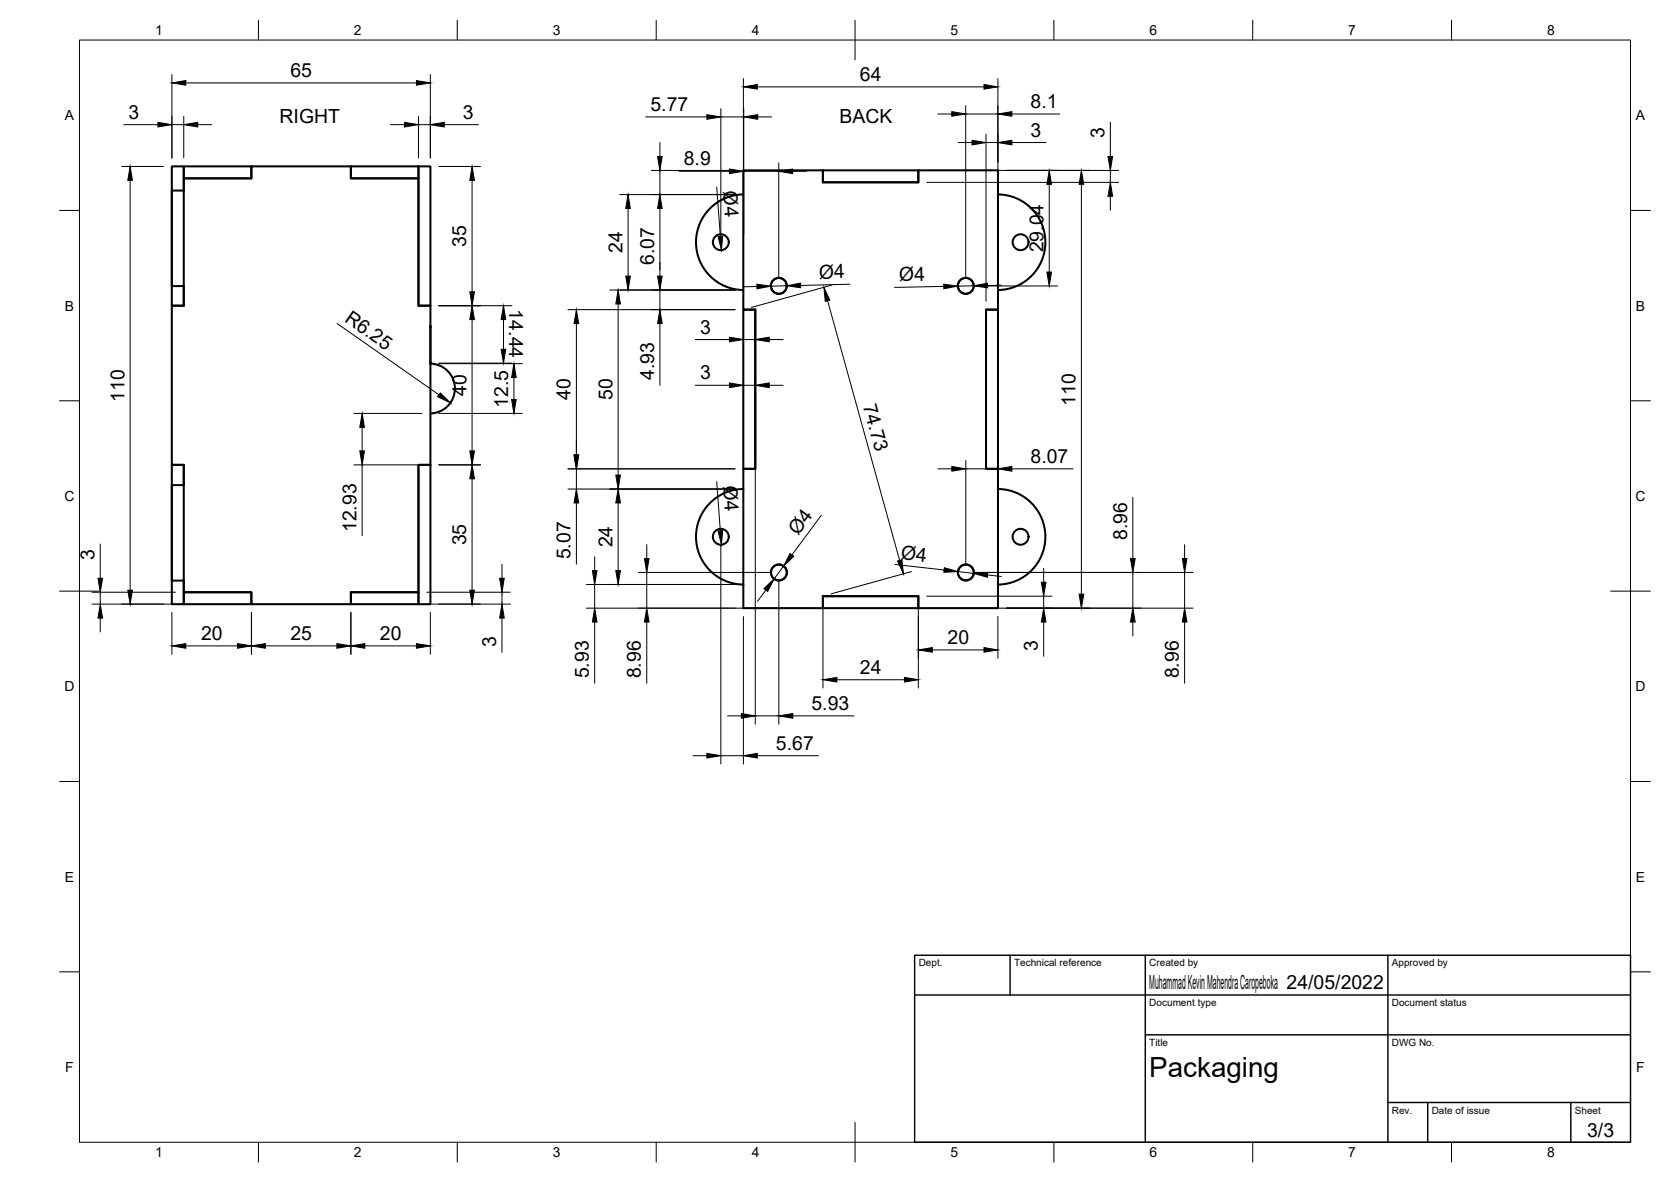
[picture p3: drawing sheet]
<svg xmlns="http://www.w3.org/2000/svg" width="420mm" height="297mm" viewBox="0 0 420 297" stroke-linecap="round" stroke-linejoin="round" font-family="sans-serif">
<!-- layer: Visible -->
<g fill="none" stroke="#000" stroke-width=".51">
<path d="M43.2 47.9h3v28.9v-4.9h-3zM46.2 44.8h17v-3h25v3h17v32h3v40h-3v32h-17v3h-25v-3h-17v-2.9v5.9h-3v-35h3v5.1v-5.1h-3v-40h3M46.2 44.8v-3h-3v35h3M46.2 41.8h17v3h-17zM46.2 44.8v3.1M88.2 41.8h17v3h-17zM105.2 41.8h3v35h-3zM186.9 48.9a12 12 0 0 0-11.9 12 12 12 0 0 0 11.9 12M206.9 42.8h-20v35h3M206.9 42.8h24v3h-24M206.9 45.8h24v-3h20v35M206.9 42.8v3"/>
<path d="M250.9 48.9a12 12 0 0 1 11.9 12 12 12 0 0 1-11.9 12M186.9 77.8h3v40h-3zM189.9 77.8v40h-3v35h20M247.9 77.8h3v40h-3zM250.9 77.8h-3v40h3v35h-20v-3h-24M108.2 82.1v9.2M108.2 91.4a6.3 6.3 0 0 1 6.2 6.2 6.3 6.3 0 0 1-6.2 6.3M105.2 116.8h3v35h-3zM43.2 121.9h3v24h-3zM186.9 122.9a12 12 0 0 0-11.9 12 12 12 0 0 0 11.9 12M250.9 122.9a12 12 0 0 1 11.9 12 12 12 0 0 1-11.9 12M46.2 148.8h17v3h-17z"/>
<path d="M88.2 148.8h17v3h-17zM206.9 149.8h24v3h-24M206.9 149.8v3"/>
<circle cx="181.2" cy="60.9" r="2"/>
<circle cx="195.8" cy="71.8" r="2"/>
<circle cx="242.8" cy="71.8" r="2"/>
<circle cx="256.6" cy="60.9" r="2"/>
<circle cx="181.2" cy="134.9" r="2"/>
<circle cx="256.6" cy="134.9" r="2"/>
<circle cx="195.8" cy="143.9" r="2"/>
<circle cx="242.9" cy="143.9" r="2"/>
</g>
<g fill="#000" stroke="#000" stroke-width=".25">
<circle cx="108.2" cy="91.3" r=".24"/>
<circle cx="108.2" cy="82.1" r=".24"/>
</g>
<!-- layer: Border -->
<g fill="none" stroke="#000" stroke-width=".25">
<path d="M20 10.1h390v276.9h-390zM65 5.1v5M115 5.1v5M165 5.1v5M215 5.1v10M265 5.1v5M315 5.1v5M365 5.1v5M15 52.9h5M410 52.9h5M15 100.7h5M410 100.7h5"/>
<path d="M15 148.6h10M405 148.6h10M15 196.4h5M410 196.4h5M15 244.2h5M410 244.2h5M65 287v5M115 287v5M165 287v5M215 282.1v9.9M265 287v5M315 287v5"/>
<path d="M365 287v5"/>
</g>
<!-- layer: TitleBlock -->
<path d="M230 240.1h180v46.9h-180zM230 250h180M254 240.1v9.9M288 240.1v46.9M349 240.1v46.9M288 260.1h122M349 277.1h61M359 277.1v9.9M395 277.1v9.9" fill="none" stroke="#000" stroke-width=".36"/>
<!-- layer: Dimensions -->
<g fill="none" stroke="#000" stroke-width=".25">
<path d="M43.2 18.7v21M108.2 18.7v21M186.9 19.7v21M250.9 19.7v56M31.1 31.3h8.6M43.2 31.3h3M46.2 29.2v10.5M46.7 20.8h58M49.7 31.3h3.5M98.2 31.3h3.5M105.2 29.2v10.5M105.2 31.3h3"/>
<path d="M111.7 31.3h8.6M162.3 29.4h15.4M165.9 35.8v3.5M181.3 27.3v31.5M181.3 29.4h5.7M187 27.3v31.5M190.4 21.8h57M190.5 29.4h3.5M235.8 28.6h3.5M240.9 35.8h3.5M242.8 26.5v43.3M242.8 28.6h8.1"/>
<path d="M247.9 33.7v42M247.9 35.8h3M254.4 28.6h12M254.4 35.8h8.6M279.2 30.7v8.6M30.6 41.8h10.5M32.7 45.3v103M110.3 41.8h10.5M118.7 45.3v28M155.8 48.9h29M157.9 52.4v17M163.8 42.8h21"/>
<path d="M165.9 42.8v6.1M165.9 52.4v17M170.7 43h12.7M180.2 47l.9 12.4M186.9 40.9v74.8M186.9 43h8.9M195.8 40.9v28.9M199.3 43h3.5M233 42.8h48.3M233 45.8h48.3M263.8 46.3v22.1M271.9 46.3v103"/>
<path d="M279.2 42.8v3M279.2 49.3v3.5M110.3 76.8h18.4M142.8 77.8h42M153.3 72.9h31.5M155.4 76.4v43M165.9 72.9v4.9M189.9 79.9v102.1M190.3 72l-3.5 .1M197.8 71.8l-4 .1M208.1 75.6l18.1 65.2M209.2 71.6l-20.3 5.7"/>
<path d="M213.7 71.4l-12.4 .3M237.3 72l-12.4 .2M244.8 71.8l-4 .1M244.9 71.9h21M251.8 71.7l-3.5 .1M84.8 81.3l25.6 17.9M110.3 91.3h18.4M110.3 91.4h21M118.7 80.3v33M126.6 80.3v7.5M129.2 94.9v5.5M144.9 81.3v33"/>
<path d="M165.9 81.3v15.5M174.8 85.3h8.6M174.8 96.8h8.6M186.9 85.3h3M186.9 96.8h3M193.4 85.3h3.5M193.4 96.8h3.5M89 116.8h17.1M89 103.9h17.1M91.1 107.4v5.9M91.1 116.8v17.8M110.3 116.8h10.5"/>
<path d="M110.3 103.9h21M142.8 117.8h42M144.9 117.8v5.1M235.8 117.8h3.5M242.8 115.7v26.1M242.8 117.8h8.1M254.4 117.8h15.4M25.2 136.7v8.6M118.7 120.3v28M142.8 122.9h42M144.9 126.4v15.4M149.5 139.9v3.5"/>
<path d="M155.4 126.4v17M162.6 136.9v3.5M180.2 121l.9 12.4M181.3 137v55M206.5 129.5l-7.4 10M284.8 125v15.4M297.9 136.9v3.5M23.1 151.8h21M23.1 148.8h21M25.2 148.8v3M25.2 155.3v3.5M43.2 153.9v10.5"/>
<path d="M63.2 153.9v10.5M88.2 153.9v10.5M107.3 151.8h21M107.3 148.8h21M108.2 153.9v10.5M126.2 141.8v3.5M126.2 148.8v3M126.2 155.3v8.6M147.4 152.8h57.4M147.4 146.9h37.4M149.5 146.9v5.9M149.5 156.3v15.4"/>
<path d="M160.5 143.9h33.2M162.6 143.9v8.9M162.6 156.3v15.4M186.9 154.9v37.1M192.6 148.3l-2.1 2.8M195.8 146v36M197 142.2l-2.4 3.3M206.9 151.9v21M225.1 141.8l12.3 1.4M229.2 143.6l-20.3 5.7M230.9 151.9v21M233 152.8h67"/>
<path d="M233 149.8h31.5M240.9 143.6l3.9 .5M244.9 143.9h55.1M248.3 144.5l3.5 .4M250.9 154.9v10.5M262.4 142.8v3.5M262.4 149.8v3M262.4 156.3v8.6M284.8 143.9v8.9M284.8 156.3v3.5M297.9 143.9v8.9M297.9 156.3v15.4"/>
<path d="M46.7 162.3h13M66.7 162.3h18M91.7 162.3h13M182.9 179.9h3.5M189.9 179.9h5.9M199.3 179.9h15.4M210.4 170.8h17M234.4 163.3h13M174.2 189.9h3.5M181.3 189.9h5.6M190.4 189.9h15.4"/>
</g>
<g fill="#000" stroke="#000" stroke-width=".25">
<path d="M39.7 30.7l3.5 .6-3.5 .6zM43.2 20.8l3.5-.6v1.2zM46.2 31.3l3.5-.6v1.2zM101.7 30.7l3.5 .6-3.5 .6zM104.7 20.2l3.5 .6-3.5 .6zM108.2 31.3l3.5-.6v1.2zM165.3 39.3h1.2l-.6 3.5zM177.7 28.8l3.6 .6-3.6 .6zM186.9 21.8l3.5-.6v1.2zM187 29.4l3.5-.6v1.2zM239.3 28.1l3.5 .5-3.5 .6zM244.4 35.2l3.5 .6-3.5 .6z"/>
<path d="M247.4 21.2l3.5 .6-3.5 .6zM250.9 28.6l3.5-.5v1.1zM250.9 35.8l3.5-.6v1.2zM278.6 39.3h1.2l-.6 3.5zM32.7 41.8l.6 3.5h-1.2zM118.7 41.8l.6 3.5h-1.2zM157.9 48.9l.6 3.5h-1.2zM165.9 48.9l.6 3.5h-1.2zM180.6 59.4h1.1l-.3 3.5zM183.4 42.5l3.5 .5-3.5 .6zM195.8 43l3.5-.5v1.1zM263.8 42.8l.6 3.5h-1.2z"/>
<path d="M271.9 42.8l.6 3.5h-1.2zM279.2 45.8l.6 3.5h-1.2zM118.1 73.3h1.2l-.6 3.5zM155.4 72.9l.6 3.5h-1.2zM157.3 69.4h1.2l-.6 3.5zM165.3 69.4h1.2l-.6 3.5zM190.3 71.4l3.5 .5-3.5 .7zM197.8 71.8l3.5-.7v1.2zM207.2 72.2l1.4 3.2-1.1 .3zM237.3 71.4l3.5 .5-3.5 .7zM244.8 71.8l3.5-.6v1.1zM263.2 68.4h1.2l-.6 3.5z"/>
<path d="M110.7 98.7l2.5 2.5-3.2-1.5zM118.7 76.8l.6 3.5h-1.2zM126 87.8h1.2l-.6 3.5zM126.6 76.8l.6 3.5h-1.2zM129.2 91.4l.6 3.5h-1.2zM144.9 77.8l.6 3.5h-1.2zM165.9 77.8l.6 3.5h-1.2zM183.4 84.7l3.5 .6-3.5 .6zM183.4 96.2l3.5 .6-3.5 .6zM189.9 85.3l3.5-.6v1.2zM189.9 96.8l3.5-.6v1.2zM91.1 103.9l.5 3.5h-1.1z"/>
<path d="M90.5 113.3h1.1l-.5 3.5zM118.1 113.3h1.2l-.6 3.5zM128.6 100.4h1.2l-.6 3.5zM144.3 114.3h1.2l-.6 3.5zM154.8 119.4h1.2l-.6 3.5zM239.3 117.2l3.5 .6-3.5 .6zM250.9 117.8l3.5-.6v1.2zM118.7 116.8l.6 3.5h-1.2zM144.9 122.9l.6 3.5h-1.2zM155.4 122.9l.6 3.5h-1.2zM180.6 133.4h1.1l-.3 3.5zM198.6 139.1l1 .7-2.6 2.4z"/>
<path d="M25.2 151.8l.6 3.5h-1.2zM24.6 145.3h1.2l-.6 3.5zM32.1 148.3h1.2l-.6 3.5zM118.1 148.3h1.2l-.6 3.5zM125.6 145.3h1.2l-.6 3.5zM126.2 151.8l.6 3.5h-1.2zM148.9 143.4h1.2l-.6 3.5zM149.5 152.8l.6 3.5h-1.2zM154.8 143.4h1.2l-.6 3.5zM162 140.4h1.2l-.6 3.5zM162.6 152.8l.6 3.5h-1.2zM192.1 147.9l2.5-2.4-1.6 3.1z"/>
<path d="M225.7 141l1.1-.3 .4 3.5zM237.4 142.7l3.5 .9-3.6 .2zM244.8 144.1l3.6-.2-.2 1.2zM261.8 146.3h1.2l-.6 3.5zM262.4 152.8l.6 3.5h-1.2zM271.3 149.3h1.2l-.6 3.5zM284.8 152.8l.6 3.5h-1.2zM284.2 140.4h1.2l-.6 3.5zM297.3 140.4h1.1l-.5 3.5zM297.9 152.8l.5 3.5h-1.1zM43.2 162.3l3.5-.6v1.2zM59.7 161.7l3.5 .6-3.5 .6z"/>
<path d="M63.2 162.3l3.5-.6v1.2zM84.7 161.7l3.5 .6-3.5 .6zM88.2 162.3l3.5-.6v1.2zM104.7 161.7l3.5 .6-3.5 .6zM186.4 179.3l3.5 .6-3.5 .6zM195.8 179.9l3.5-.6v1.2zM206.9 170.8l3.5-.6v1.2zM227.4 170.2l3.5 .6-3.5 .6zM230.9 163.3l3.5-.6v1.2zM247.4 162.7l3.5 .6-3.5 .6zM177.7 189.3l3.6 .6-3.6 .6zM186.9 189.9l3.5-.6v1.2z"/>
</g>
<text font-size="7" x="289" y="270.6">Packaging</text>
<g font-size="4.9">
<text x="73" y="19.4">65</text>
<text x="216.2" y="20.4">64</text>
<text x="32.3" y="29.9">3</text>
<text x="116.4" y="29.9">3</text>
<text x="163.6" y="27.9">5.77</text>
<text x="259.1" y="27.2">8.1</text>
<text x="70.3" y="30.9">RIGHT</text>
<text x="211.1" y="30.9">BACK</text>
<text x="259.1" y="34.4">3</text>
<text x="277.7" y="34.6" transform="rotate(-90 277.7 34.6)">3</text>
<text x="171.9" y="41.6">8.9</text>
<text x="181.8" y="48.1" transform="rotate(86 181.8 48.1)">Ø4</text>
<text x="117.2" y="62" transform="rotate(-90 117.2 62)">35</text>
<text x="156.5" y="63.6" transform="rotate(-90 156.5 63.6)">24</text>
<text x="262.4" y="63.4" transform="rotate(-90 262.4 63.4)">29.04</text>
<text x="164.5" y="66.6" transform="rotate(-90 164.5 66.6)">6.07</text>
<text x="206" y="70.1" transform="rotate(-1 206 70.1)">Ø4</text>
<text x="226.1" y="70.7" transform="rotate(-1 226.1 70.7)">Ø4</text>
<text x="128" y="77.8" transform="rotate(90 128 77.8)">14.44</text>
<text x="86.4" y="80.7" transform="rotate(35 86.4 80.7)">R6.25</text>
<text x="176" y="83.9">3</text>
<text x="164.5" y="95.5" transform="rotate(-90 164.5 95.5)">4.93</text>
<text x="176" y="95.4">3</text>
<text x="31.3" y="101.1" transform="rotate(-90 31.3 101.1)">110</text>
<text x="117.3" y="99.4" transform="rotate(-90 117.3 99.4)">40</text>
<text x="143.5" y="100.5" transform="rotate(-90 143.5 100.5)">40</text>
<text x="154" y="100.6" transform="rotate(-90 154 100.6)">50</text>
<text x="216.9" y="101.9" transform="rotate(74 216.9 101.9)">74.73</text>
<text x="127.8" y="102.6" transform="rotate(-90 127.8 102.6)">12.5</text>
<text x="270.4" y="102.1" transform="rotate(-90 270.4 102.1)">110</text>
<text x="259.1" y="116.4">8.07</text>
<text x="181.8" y="122.1" transform="rotate(86 181.8 122.1)">Ø4</text>
<text x="89.6" y="133.7" transform="rotate(-90 89.6 133.7)">12.93</text>
<text x="117.2" y="137" transform="rotate(-90 117.2 137)">35</text>
<text x="154" y="137.6" transform="rotate(-90 154 137.6)">24</text>
<text x="200.7" y="134.8" transform="rotate(-53 200.7 134.8)">Ø4</text>
<text x="283.4" y="135.7" transform="rotate(-90 283.4 135.7)">8.96</text>
<text x="23.7" y="140.6" transform="rotate(-90 23.7 140.6)">3</text>
<text x="143.5" y="140.6" transform="rotate(-90 143.5 140.6)">5.07</text>
<text x="226.4" y="140.4" transform="rotate(6 226.4 140.4)">Ø4</text>
<text x="50.5" y="160.9">20</text>
<text x="73" y="160.9">25</text>
<text x="95.5" y="160.9">20</text>
<text x="238.3" y="161.9">20</text>
<text x="124.8" y="162.7" transform="rotate(-90 124.8 162.7)">3</text>
<text x="261" y="163.7" transform="rotate(-90 261 163.7)">3</text>
<text x="148.1" y="170.5" transform="rotate(-90 148.1 170.5)">5.93</text>
<text x="161.2" y="170.5" transform="rotate(-90 161.2 170.5)">8.96</text>
<text x="216.2" y="169.4">24</text>
<text x="296.4" y="170.5" transform="rotate(-90 296.4 170.5)">8.96</text>
<text x="204" y="178.4">5.93</text>
<text x="195.1" y="188.5">5.67</text>
<text x="289" y="248.5">Muhammad Kevin Mahendra Caropeboka 24/05/2022</text>
<text x="399.1" y="285.7">3/3</text>
</g>
<g font-size="3.5">
<text x="39" y="8.8">1</text>
<text x="89" y="8.8">2</text>
<text x="139" y="8.8">3</text>
<text x="189" y="8.8">4</text>
<text x="239" y="8.8">5</text>
<text x="289" y="8.8">6</text>
<text x="339" y="8.8">7</text>
<text x="389" y="8.8">8</text>
<text x="16.3" y="30.2">A</text>
<text x="411.3" y="30.2">A</text>
<text x="16.3" y="78">B</text>
<text x="411.3" y="78">B</text>
<text x="16.2" y="125.9">C</text>
<text x="411.2" y="125.9">C</text>
<text x="16.2" y="173.7">D</text>
<text x="411.2" y="173.7">D</text>
<text x="16.3" y="221.6">E</text>
<text x="411.3" y="221.6">E</text>
<text x="16.4" y="269.4">F</text>
<text x="411.4" y="269.4">F</text>
<text x="39" y="290.8">1</text>
<text x="89" y="290.8">2</text>
<text x="139" y="290.8">3</text>
<text x="189" y="290.8">4</text>
<text x="239" y="290.8">5</text>
<text x="289" y="290.8">6</text>
<text x="339" y="290.8">7</text>
<text x="389" y="290.8">8</text>
</g>
<g font-size="2.5">
<text x="231" y="242.9">Dept.</text>
<text x="255" y="242.9">Technical reference</text>
<text x="289" y="242.9">Created by</text>
<text x="350" y="242.9">Approved by</text>
<text x="289" y="252.8">Document type</text>
<text x="350" y="252.8">Document status</text>
<text x="289" y="262.9">Title</text>
<text x="350" y="262.9">DWG No.</text>
<text x="350" y="279.9">Rev.</text>
<text x="360" y="279.9">Date of issue</text>
<text x="396" y="279.9">Sheet</text>
</g>
</svg>
